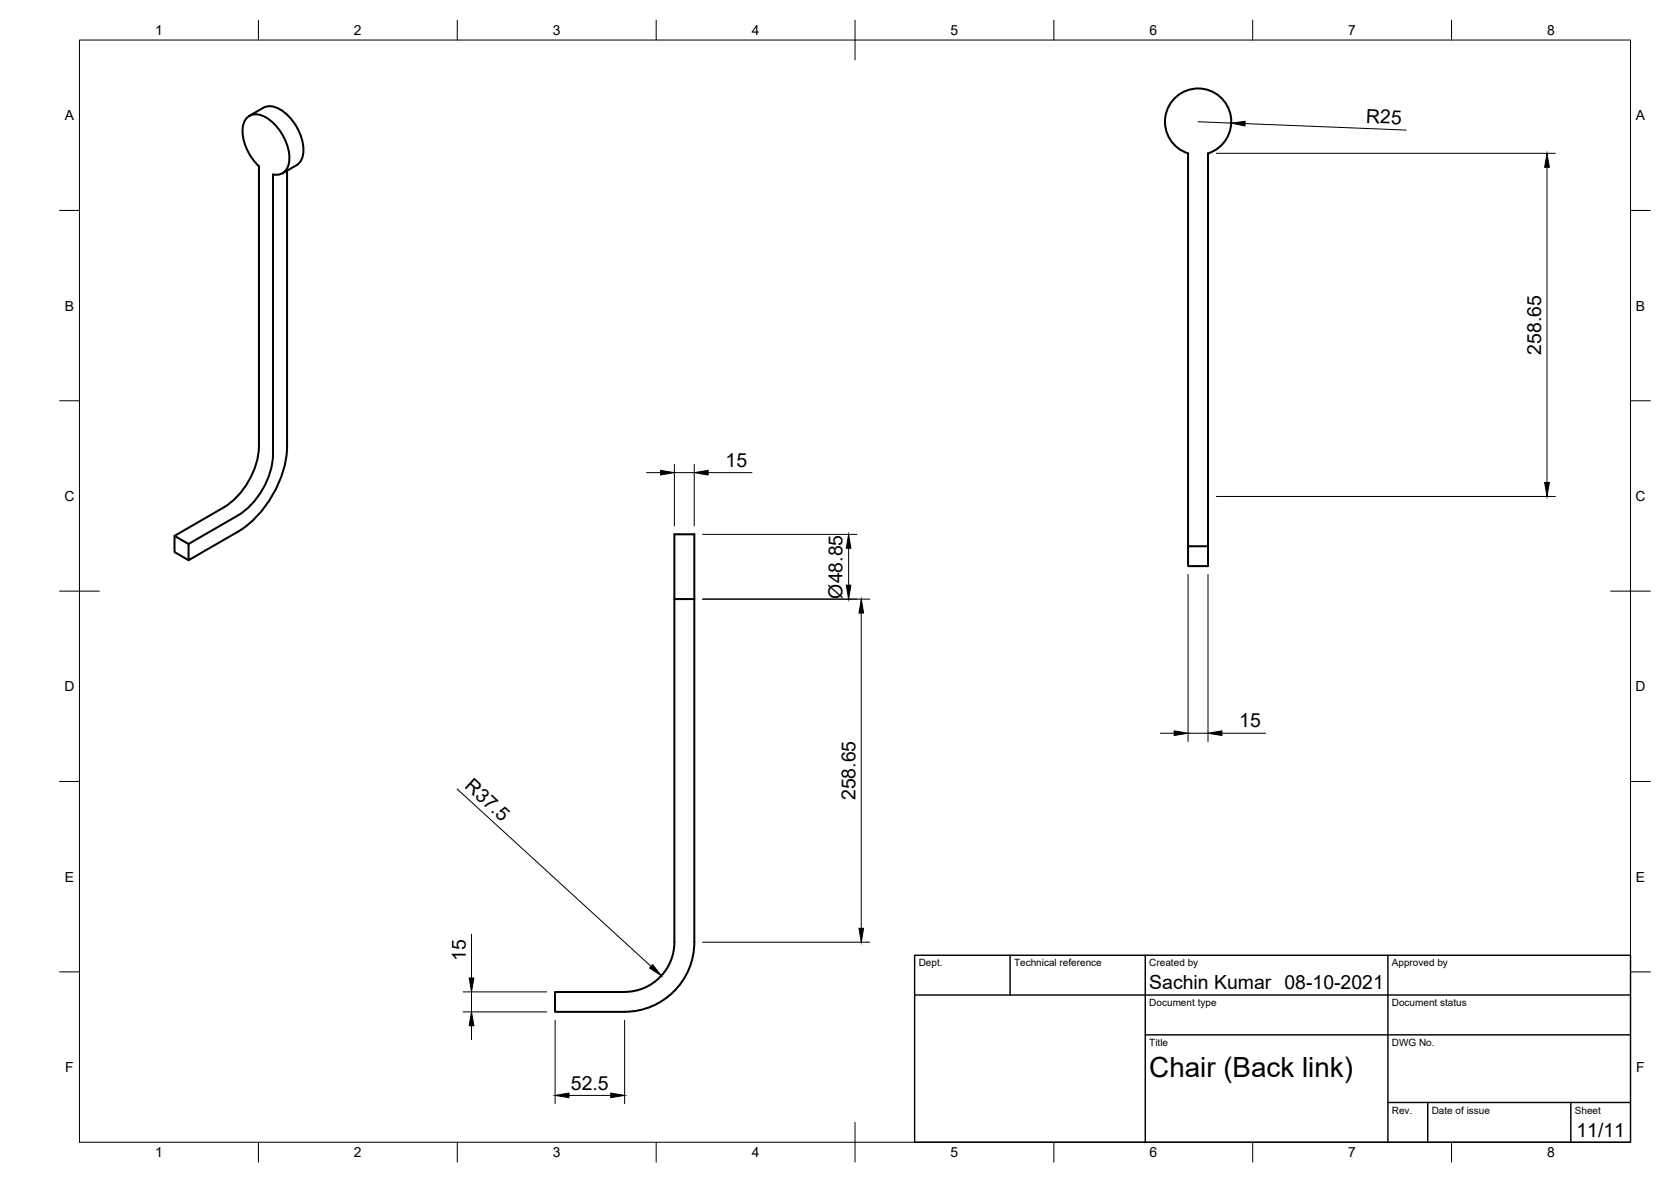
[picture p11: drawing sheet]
<svg xmlns="http://www.w3.org/2000/svg" width="420mm" height="297mm" viewBox="0 0 420 297" stroke-linecap="round" stroke-linejoin="round" font-family="sans-serif">
<!-- layer: Visible -->
<path d="M62.7 29.1l3.5-2a4.8 4.8 0 0 1 5.4 1.2 12.5 12.5 0 0 1 4.6 10.7 3.5 3.5 0 0 1-1.6 2.5l-3.6 2M298.7 38.5v103.8h5v-103.8a8.3 8.3 0 0 0 4.3-12.8 8.3 8.3 0 0 0-13.5 0 8.3 8.3 0 0 0 4.2 12.8M72.2 42.9v69.3a27.4 27.4 0 0 1-12.4 21.4l-12.4 7.2v-4.1l12.4-7.2a19.6 19.6 0 0 0 8.8-15.3v-70.4a3.3 3.3 0 0 0 4.1-3.2 12.5 12.5 0 0 0-6.7-11.5 3.3 3.3 0 0 0-4.9 2.8 12.5 12.5 0 0 0 4 9.9v70.4a19.6 19.6 0 0 1-8.8 15.3M43.9 134.7l3.5 2M56.3 127.5l-12.4 7.2v4l3.5 2.1M169.6 134.3h5v16.2h-5zM298.7 137.3h5M169.6 150.5v86.3a12.5 12.5 0 0 1-12.5 12.5M174.6 150.5v86.3a17.5 17.5 0 0 1-17.5 17.5h-17.5v-5h17.5" fill="none" stroke="#000" stroke-width=".51"/>
<!-- layer: Border -->
<g fill="none" stroke="#000" stroke-width=".25">
<path d="M20 10.1h390v276.9h-390zM65 5.1v5M115 5.1v5M165 5.1v5M215 5.1v10M265 5.1v5M315 5.1v5M365 5.1v5M15 52.9h5M410 52.9h5M15 100.7h5M410 100.7h5"/>
<path d="M15 148.6h10M405 148.6h10M15 196.4h5M410 196.4h5M15 244.2h5M410 244.2h5M65 287v5M115 287v5M165 287v5M215 282.1v9.9M265 287v5M315 287v5"/>
<path d="M365 287v5"/>
</g>
<!-- layer: TitleBlock -->
<path d="M230 240.1h180v46.9h-180zM230 250h180M254 240.1v9.9M288 240.1v46.9M349 240.1v46.9M288 260.1h122M349 277.1h61M359 277.1v9.9M395 277.1v9.9" fill="none" stroke="#000" stroke-width=".36"/>
<!-- layer: Dimensions -->
<g fill="none" stroke="#000" stroke-width=".25">
<path d="M301.2 30.6l8.4 .3M305.8 38.5h85.3M313.1 31.1l40.5 1.6M389 42v79.2M162.6 118.8h3.5M169.6 116.7v15.5M169.6 118.8h5M174.6 116.7v15.5M178.1 118.8h11M176.7 134.3h38.8M213.4 137.8v9.3M305.8 124.8h85.3"/>
<path d="M176.7 150.6h42M216.6 154.1v79.2M298.7 144.4v42M303.7 144.4v42M114.9 198.3l48.8 44.6M291.7 184.3h3.5M298.7 184.3h5M307.2 184.3h11M118.6 234.8v11M176.7 236.8h42M116.5 254.3h21M116.5 249.3h21"/>
<path d="M118.6 249.3v5M118.6 257.8v3.5M139.6 256.4v21M157.1 256.4v21M143.1 275.3h10.5"/>
</g>
<g fill="#000" stroke="#000" stroke-width=".25">
<path d="M309.6 30.9l3.5-.4-.1 1.2zM389 38.5l.6 3.5h-1.2zM166.1 118.2l3.5 .6-3.5 .6zM174.6 118.8l3.5-.6v1.2zM213.4 134.3l.6 3.5h-1.2zM388.4 121.2h1.2l-.6 3.6zM212.8 147.1h1.2l-.6 3.5zM216.6 150.6l.5 3.5h-1.1zM295.2 183.7l3.5 .6-3.5 .5zM303.7 184.3l3.5-.6v1.1zM216 233.3h1.1l-.5 3.5zM118.6 254.3l.5 3.5h-1.1z"/>
<path d="M118 245.8h1.1l-.5 3.5zM164.1 242.4l2.2 2.8-3-1.9zM139.6 275.3l3.5-.6v1.2zM153.6 274.7l3.5 .6-3.5 .6z"/>
</g>
<text font-size="7" x="289" y="270.6">Chair (Back link)</text>
<g font-size="4.9">
<text x="343.5" y="30.8" transform="rotate(2 343.5 30.8)">R25</text>
<text x="387.5" y="89.1" transform="rotate(-90 387.5 89.1)">258.65</text>
<text x="182.4" y="117.3">15</text>
<text x="211.8" y="150.4" transform="rotate(-90 211.8 150.4)">Ø48.85</text>
<text x="311.6" y="182.8">15</text>
<text x="116.6" y="197.9" transform="rotate(42 116.6 197.9)">R37.5</text>
<text x="215.1" y="201.1" transform="rotate(-90 215.1 201.1)">258.65</text>
<text x="117.1" y="241.4" transform="rotate(-90 117.1 241.4)">15</text>
<text x="289" y="248.5">Sachin Kumar 08-10-2021</text>
<text x="143.6" y="273.8">52.5</text>
<text x="396.4" y="285.7">11/11</text>
</g>
<g font-size="3.5">
<text x="39" y="8.8">1</text>
<text x="89" y="8.8">2</text>
<text x="139" y="8.8">3</text>
<text x="189" y="8.8">4</text>
<text x="239" y="8.8">5</text>
<text x="289" y="8.8">6</text>
<text x="339" y="8.8">7</text>
<text x="389" y="8.8">8</text>
<text x="16.3" y="30.2">A</text>
<text x="411.3" y="30.2">A</text>
<text x="16.3" y="78">B</text>
<text x="411.3" y="78">B</text>
<text x="16.2" y="125.9">C</text>
<text x="411.2" y="125.9">C</text>
<text x="16.2" y="173.7">D</text>
<text x="411.2" y="173.7">D</text>
<text x="16.3" y="221.6">E</text>
<text x="411.3" y="221.6">E</text>
<text x="16.4" y="269.4">F</text>
<text x="411.4" y="269.4">F</text>
<text x="39" y="290.8">1</text>
<text x="89" y="290.8">2</text>
<text x="139" y="290.8">3</text>
<text x="189" y="290.8">4</text>
<text x="239" y="290.8">5</text>
<text x="289" y="290.8">6</text>
<text x="339" y="290.8">7</text>
<text x="389" y="290.8">8</text>
</g>
<g font-size="2.5">
<text x="231" y="242.9">Dept.</text>
<text x="255" y="242.9">Technical reference</text>
<text x="289" y="242.9">Created by</text>
<text x="350" y="242.9">Approved by</text>
<text x="289" y="252.8">Document type</text>
<text x="350" y="252.8">Document status</text>
<text x="289" y="262.9">Title</text>
<text x="350" y="262.9">DWG No.</text>
<text x="350" y="279.9">Rev.</text>
<text x="360" y="279.9">Date of issue</text>
<text x="396" y="279.9">Sheet</text>
</g>
</svg>
